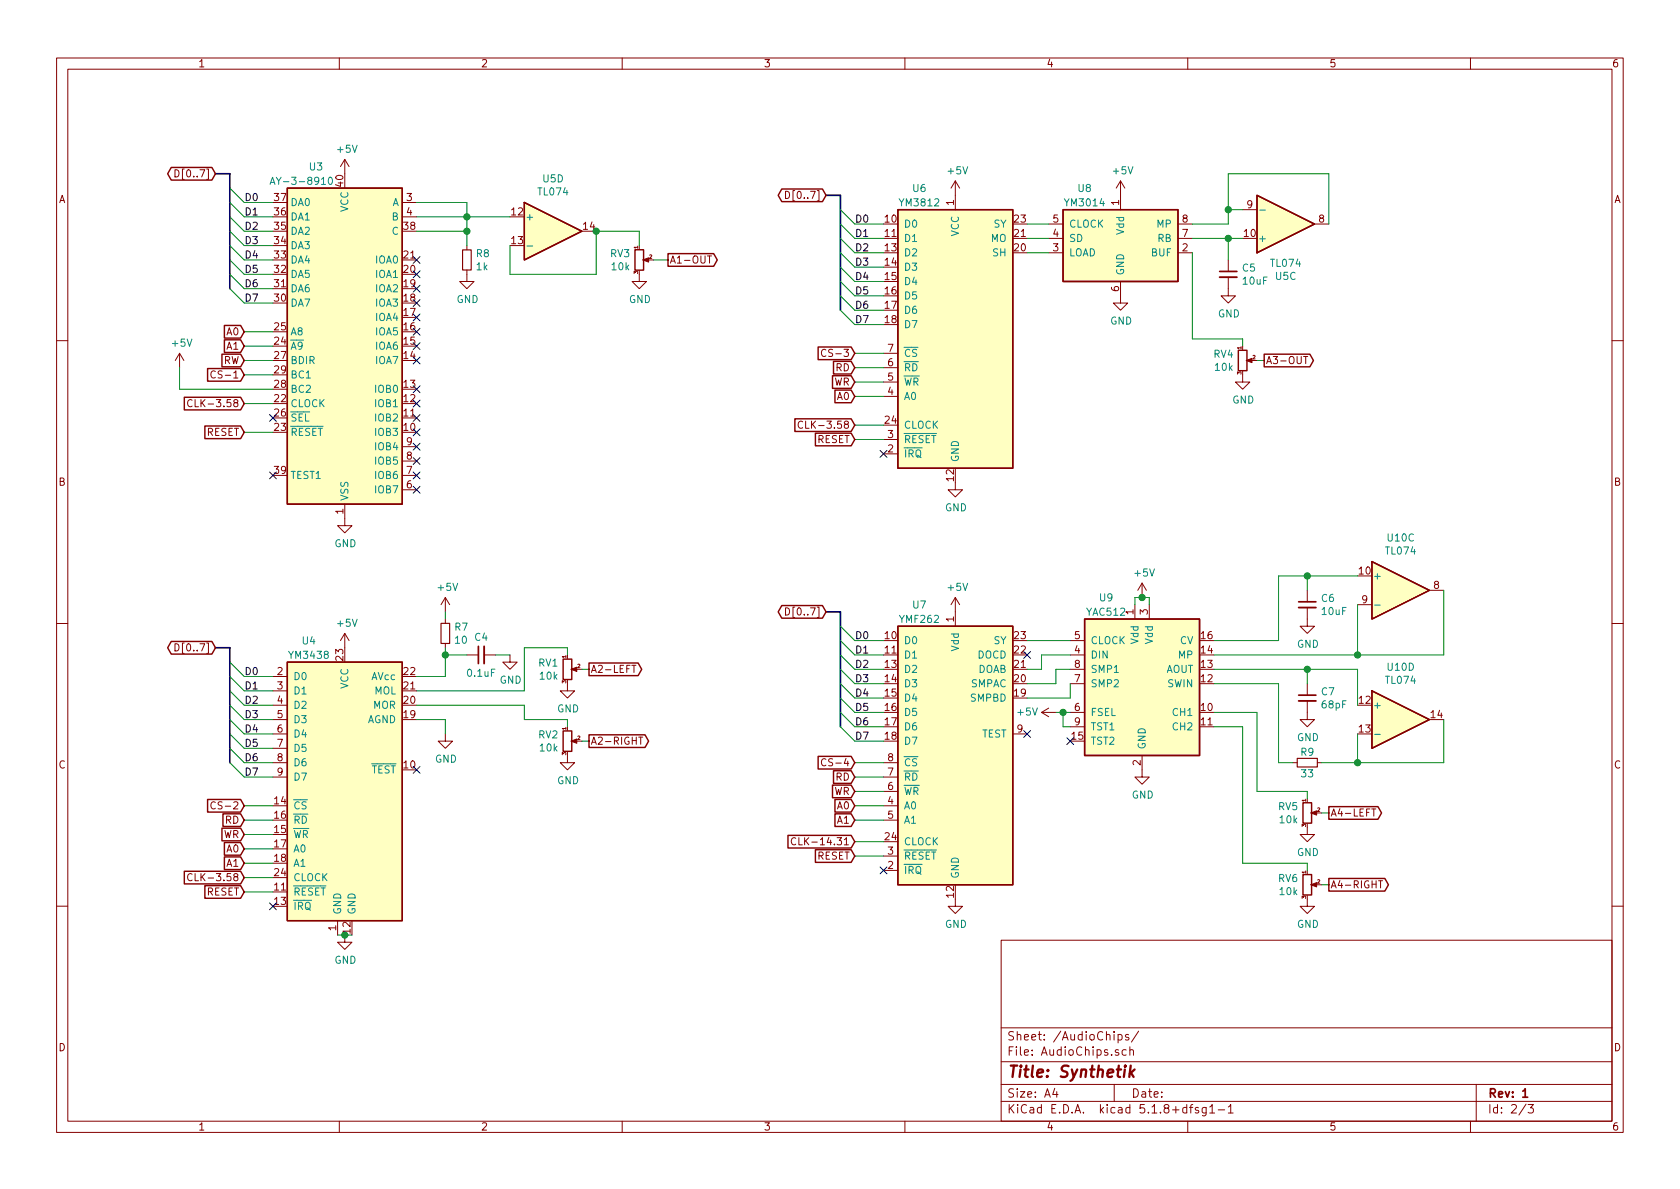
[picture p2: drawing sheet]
EESchema Schematic File Version 4
EELAYER 30 0
EELAYER END
$Descr A4 11693 8268
encoding utf-8
Sheet 2 3
Title "Synthetik"
Date ""
Rev "1"
Comp ""
Comment1 ""
Comment2 ""
Comment3 ""
Comment4 ""
$EndDescr
$Comp
L power:+5V #PWR010
U 1 1
P 2400 1200
AR Path="/5FB17596/5FB81AB8" Ref="#PWR010"  Part="1" 
AR Path="/604A78D6/5FB81AB8" Ref="#PWR?"  Part="1" 
F 0 "#PWR010" H 2400 1050 50  0001 C CNN
F 1 "+5V" H 2415 1373 50  0000 C CNN
F 2 "" H 2400 1200 50  0001 C CNN
F 3 "" H 2400 1200 50  0001 C CNN
	1    2400 1200
	1    0    0    -1  
$EndComp
$Comp
L power:GND #PWR011
U 1 1
P 2400 3600
AR Path="/5FB17596/5FB81ABE" Ref="#PWR011"  Part="1" 
AR Path="/604A78D6/5FB81ABE" Ref="#PWR?"  Part="1" 
F 0 "#PWR011" H 2400 3350 50  0001 C CNN
F 1 "GND" H 2405 3427 50  0000 C CNN
F 2 "" H 2400 3600 50  0001 C CNN
F 3 "" H 2400 3600 50  0001 C CNN
	1    2400 3600
	1    0    0    -1  
$EndComp
Text GLabel 1700 3000 0    50   Input ~ 0
RESET
Wire Wire Line
	1700 3000 1900 3000
Text GLabel 1700 2800 0    50   Input ~ 0
CLK-3.58
Wire Wire Line
	1700 2800 1900 2800
Text GLabel 1500 1200 0    50   BiDi ~ 0
D[0..7]
Wire Bus Line
	1500 1200 1600 1200
Entry Wire Line
	1600 2000 1700 2100
Entry Wire Line
	1600 1900 1700 2000
Entry Wire Line
	1600 1800 1700 1900
Entry Wire Line
	1600 1700 1700 1800
Entry Wire Line
	1600 1600 1700 1700
Entry Wire Line
	1600 1500 1700 1600
Entry Wire Line
	1600 1400 1700 1500
Entry Wire Line
	1600 1300 1700 1400
Wire Wire Line
	1700 1400 1900 1400
Wire Wire Line
	1900 1500 1700 1500
Wire Wire Line
	1700 1600 1900 1600
Wire Wire Line
	1900 1700 1700 1700
Wire Wire Line
	1700 1800 1900 1800
Wire Wire Line
	1900 1900 1700 1900
Wire Wire Line
	1700 2000 1900 2000
Wire Wire Line
	1900 2100 1700 2100
Text Label 1700 1400 0    50   ~ 0
D0
Text Label 1700 1500 0    50   ~ 0
D1
Text Label 1700 1600 0    50   ~ 0
D2
Text Label 1700 1700 0    50   ~ 0
D3
Text Label 1700 1800 0    50   ~ 0
D4
Text Label 1700 1900 0    50   ~ 0
D5
Text Label 1700 2000 0    50   ~ 0
D6
Text Label 1700 2100 0    50   ~ 0
D7
Text GLabel 5950 5950 0    50   Input ~ 0
RESET
Wire Wire Line
	5950 5950 6150 5950
Text GLabel 5950 5850 0    50   Input ~ 0
CLK-14.31
Wire Wire Line
	5950 5850 6150 5850
Text GLabel 5750 4250 0    50   BiDi ~ 0
D[0..7]
Wire Bus Line
	5750 4250 5850 4250
Entry Wire Line
	5850 5050 5950 5150
Entry Wire Line
	5850 4950 5950 5050
Entry Wire Line
	5850 4850 5950 4950
Entry Wire Line
	5850 4750 5950 4850
Entry Wire Line
	5850 4650 5950 4750
Entry Wire Line
	5850 4550 5950 4650
Entry Wire Line
	5850 4450 5950 4550
Entry Wire Line
	5850 4350 5950 4450
Wire Wire Line
	5950 4450 6150 4450
Wire Wire Line
	6150 4550 5950 4550
Wire Wire Line
	5950 4650 6150 4650
Wire Wire Line
	6150 4750 5950 4750
Wire Wire Line
	5950 4850 6150 4850
Wire Wire Line
	6150 4950 5950 4950
Wire Wire Line
	5950 5050 6150 5050
Wire Wire Line
	6150 5150 5950 5150
Text Label 5950 4450 0    50   ~ 0
D0
Text Label 5950 4550 0    50   ~ 0
D1
Text Label 5950 4650 0    50   ~ 0
D2
Text Label 5950 4750 0    50   ~ 0
D3
Text Label 5950 4850 0    50   ~ 0
D4
Text Label 5950 4950 0    50   ~ 0
D5
Text Label 5950 5050 0    50   ~ 0
D6
Text Label 5950 5150 0    50   ~ 0
D7
$Comp
L power:+5V #PWR023
U 1 1
P 6650 4250
AR Path="/5FB17596/5FB81B34" Ref="#PWR023"  Part="1" 
AR Path="/604A78D6/5FB81B34" Ref="#PWR?"  Part="1" 
F 0 "#PWR023" H 6650 4100 50  0001 C CNN
F 1 "+5V" H 6665 4423 50  0000 C CNN
F 2 "" H 6650 4250 50  0001 C CNN
F 3 "" H 6650 4250 50  0001 C CNN
	1    6650 4250
	1    0    0    -1  
$EndComp
$Comp
L power:+5V #PWR028
U 1 1
P 7950 4150
AR Path="/5FB17596/5FB81B3A" Ref="#PWR028"  Part="1" 
AR Path="/604A78D6/5FB81B3A" Ref="#PWR?"  Part="1" 
F 0 "#PWR028" H 7950 4000 50  0001 C CNN
F 1 "+5V" H 7965 4323 50  0000 C CNN
F 2 "" H 7950 4150 50  0001 C CNN
F 3 "" H 7950 4150 50  0001 C CNN
	1    7950 4150
	1    0    0    -1  
$EndComp
Wire Wire Line
	7950 4150 7900 4150
Wire Wire Line
	7900 4150 7900 4200
Wire Wire Line
	7950 4150 8000 4150
Connection ~ 7950 4150
$Comp
L power:GND #PWR024
U 1 1
P 6650 6250
AR Path="/5FB17596/5FB81B45" Ref="#PWR024"  Part="1" 
AR Path="/604A78D6/5FB81B45" Ref="#PWR?"  Part="1" 
F 0 "#PWR024" H 6650 6000 50  0001 C CNN
F 1 "GND" H 6655 6077 50  0000 C CNN
F 2 "" H 6650 6250 50  0001 C CNN
F 3 "" H 6650 6250 50  0001 C CNN
	1    6650 6250
	1    0    0    -1  
$EndComp
$Comp
L power:GND #PWR029
U 1 1
P 7950 5350
AR Path="/5FB17596/5FB81B4B" Ref="#PWR029"  Part="1" 
AR Path="/604A78D6/5FB81B4B" Ref="#PWR?"  Part="1" 
F 0 "#PWR029" H 7950 5100 50  0001 C CNN
F 1 "GND" H 7955 5177 50  0000 C CNN
F 2 "" H 7950 5350 50  0001 C CNN
F 3 "" H 7950 5350 50  0001 C CNN
	1    7950 5350
	1    0    0    -1  
$EndComp
Text GLabel 5950 5400 0    50   Input ~ 0
RD
Wire Wire Line
	5950 5400 6150 5400
Text GLabel 5950 5500 0    50   Input ~ 0
WR
Wire Wire Line
	5950 5500 6150 5500
Wire Wire Line
	7150 4450 7450 4450
Wire Wire Line
	7150 4650 7250 4650
Wire Wire Line
	7250 4650 7250 4550
Wire Wire Line
	7250 4550 7450 4550
Wire Wire Line
	7150 4750 7350 4750
Wire Wire Line
	7350 4750 7350 4650
Wire Wire Line
	7350 4650 7450 4650
Wire Wire Line
	7150 4850 7450 4850
Wire Wire Line
	7450 4850 7450 4750
NoConn ~ 7150 4550
Text GLabel 1700 2500 0    50   Input ~ 0
RW
Wire Wire Line
	1700 2500 1900 2500
Wire Wire Line
	1900 2700 1250 2700
Wire Wire Line
	1250 2700 1250 2550
$Comp
L power:+5V #PWR09
U 1 1
P 1250 2550
AR Path="/5FB17596/5FB81BA8" Ref="#PWR09"  Part="1" 
AR Path="/604A78D6/5FB81BA8" Ref="#PWR?"  Part="1" 
F 0 "#PWR09" H 1250 2400 50  0001 C CNN
F 1 "+5V" H 1265 2723 50  0000 C CNN
F 2 "" H 1250 2550 50  0001 C CNN
F 3 "" H 1250 2550 50  0001 C CNN
	1    1250 2550
	1    0    0    -1  
$EndComp
NoConn ~ 1900 3300
NoConn ~ 1900 2900
$Comp
L power:+5V #PWR025
U 1 1
P 7350 4950
AR Path="/5FB17596/5FB81BB6" Ref="#PWR025"  Part="1" 
AR Path="/604A78D6/5FB81BB6" Ref="#PWR?"  Part="1" 
F 0 "#PWR025" H 7350 4800 50  0001 C CNN
F 1 "+5V" V 7350 5150 50  0000 C CNN
F 2 "" H 7350 4950 50  0001 C CNN
F 3 "" H 7350 4950 50  0001 C CNN
	1    7350 4950
	0    -1   -1   0   
$EndComp
Wire Wire Line
	7450 4950 7400 4950
Wire Wire Line
	7450 5050 7400 5050
Wire Wire Line
	7400 5050 7400 4950
Connection ~ 7400 4950
Wire Wire Line
	7400 4950 7350 4950
NoConn ~ 7450 5150
NoConn ~ 7150 5100
Text GLabel 1700 2600 0    50   Input ~ 0
CS-1
Wire Wire Line
	1700 2600 1900 2600
Text GLabel 5950 5300 0    50   Input ~ 0
CS-4
Wire Wire Line
	5950 5300 6150 5300
Wire Wire Line
	8000 4150 8000 4200
Wire Wire Line
	8900 4450 8900 4000
Wire Wire Line
	8450 4550 9450 4550
Wire Wire Line
	10050 4550 10050 4100
Wire Wire Line
	9450 4200 9450 4550
Connection ~ 9450 4550
Wire Wire Line
	9450 4550 10050 4550
$Comp
L Device:C_Small C6
U 1 1
P 9100 4200
AR Path="/5FB17596/5FC0C9DD" Ref="C6"  Part="1" 
AR Path="/604A78D6/5FC0C9DD" Ref="C?"  Part="1" 
F 0 "C6" H 9192 4246 50  0000 L CNN
F 1 "10uF" H 9192 4155 50  0000 L CNN
F 2 "Capacitor_THT:CP_Radial_D4.0mm_P1.50mm" H 9100 4200 50  0001 C CNN
F 3 "~" H 9100 4200 50  0001 C CNN
	1    9100 4200
	1    0    0    -1  
$EndComp
$Comp
L power:GND #PWR032
U 1 1
P 9100 4300
AR Path="/5FB17596/5FC0E138" Ref="#PWR032"  Part="1" 
AR Path="/604A78D6/5FC0E138" Ref="#PWR?"  Part="1" 
F 0 "#PWR032" H 9100 4050 50  0001 C CNN
F 1 "GND" H 9105 4127 50  0000 C CNN
F 2 "" H 9100 4300 50  0001 C CNN
F 3 "" H 9100 4300 50  0001 C CNN
	1    9100 4300
	1    0    0    -1  
$EndComp
Wire Wire Line
	8900 4450 8450 4450
Wire Wire Line
	8900 4000 9100 4000
Wire Wire Line
	9100 4100 9100 4000
Connection ~ 9100 4000
Wire Wire Line
	9100 4000 9450 4000
Wire Wire Line
	8450 4650 9100 4650
Wire Wire Line
	9450 4650 9450 4900
Wire Wire Line
	8450 4750 8900 4750
Wire Wire Line
	8900 4750 8900 5300
Wire Wire Line
	10050 5300 10050 5000
Wire Wire Line
	9450 5100 9450 5300
Connection ~ 9450 5300
Wire Wire Line
	9450 5300 10050 5300
$Comp
L Device:C_Small C7
U 1 1
P 9100 4850
AR Path="/5FB17596/5FC4656F" Ref="C7"  Part="1" 
AR Path="/604A78D6/5FC4656F" Ref="C?"  Part="1" 
F 0 "C7" H 9192 4896 50  0000 L CNN
F 1 "68pF" H 9192 4805 50  0000 L CNN
F 2 "Capacitor_THT:C_Disc_D3.0mm_W2.0mm_P2.50mm" H 9100 4850 50  0001 C CNN
F 3 "~" H 9100 4850 50  0001 C CNN
	1    9100 4850
	1    0    0    -1  
$EndComp
$Comp
L power:GND #PWR033
U 1 1
P 9100 4950
AR Path="/5FB17596/5FC46749" Ref="#PWR033"  Part="1" 
AR Path="/604A78D6/5FC46749" Ref="#PWR?"  Part="1" 
F 0 "#PWR033" H 9100 4700 50  0001 C CNN
F 1 "GND" H 9105 4777 50  0000 C CNN
F 2 "" H 9100 4950 50  0001 C CNN
F 3 "" H 9100 4950 50  0001 C CNN
	1    9100 4950
	1    0    0    -1  
$EndComp
Wire Wire Line
	9100 4750 9100 4650
Connection ~ 9100 4650
Wire Wire Line
	9100 4650 9450 4650
Wire Wire Line
	9200 5300 9450 5300
$Comp
L Device:R_Small R9
U 1 1
P 9100 5300
AR Path="/5FB17596/5FC51BDD" Ref="R9"  Part="1" 
AR Path="/604A78D6/5FC51BDD" Ref="R?"  Part="1" 
F 0 "R9" V 9025 5300 50  0000 C CNN
F 1 "33" V 9175 5300 50  0000 C CNN
F 2 "Resistor_THT:R_Axial_DIN0207_L6.3mm_D2.5mm_P7.62mm_Horizontal" H 9100 5300 50  0001 C CNN
F 3 "~" H 9100 5300 50  0001 C CNN
	1    9100 5300
	0    1    1    0   
$EndComp
Wire Wire Line
	8900 5300 9000 5300
Wire Wire Line
	8450 4950 8750 4950
Wire Wire Line
	8750 4950 8750 5500
Wire Wire Line
	8450 5050 8650 5050
Wire Wire Line
	8650 5050 8650 6000
Wire Wire Line
	2900 1500 3250 1500
Wire Wire Line
	2900 1600 3250 1600
Wire Wire Line
	2900 1400 3250 1400
Text GLabel 4650 1800 2    50   Output ~ 0
A1-OUT
Wire Wire Line
	4150 1600 4450 1600
$Comp
L Device:R_POT_Small RV3
U 1 1
P 4450 1800
AR Path="/5FB17596/5FCC02C0" Ref="RV3"  Part="1" 
AR Path="/604A78D6/5FCC02C0" Ref="RV?"  Part="1" 
F 0 "RV3" H 4390 1846 50  0000 R CNN
F 1 "10k" H 4390 1755 50  0000 R CNN
F 2 "Potentiometer_THT:Potentiometer_Bourns_3386P_Vertical" H 4450 1800 50  0001 C CNN
F 3 "~" H 4450 1800 50  0001 C CNN
	1    4450 1800
	1    0    0    -1  
$EndComp
Wire Wire Line
	4550 1800 4650 1800
Wire Wire Line
	4450 1600 4450 1700
$Comp
L power:GND #PWR020
U 1 1
P 4450 1900
AR Path="/5FB17596/5FCEF8FD" Ref="#PWR020"  Part="1" 
AR Path="/604A78D6/5FCEF8FD" Ref="#PWR?"  Part="1" 
F 0 "#PWR020" H 4450 1650 50  0001 C CNN
F 1 "GND" H 4455 1727 50  0000 C CNN
F 2 "" H 4450 1900 50  0001 C CNN
F 3 "" H 4450 1900 50  0001 C CNN
	1    4450 1900
	1    0    0    -1  
$EndComp
Wire Wire Line
	8650 6000 9100 6000
Wire Wire Line
	8750 5500 9100 5500
Wire Wire Line
	7150 1550 7300 1550
Wire Wire Line
	7150 1750 7300 1750
Wire Wire Line
	7150 1650 7300 1650
$Comp
L power:+5V #PWR021
U 1 1
P 6650 1350
AR Path="/5FB17596/600B654E" Ref="#PWR021"  Part="1" 
AR Path="/604A78D6/600B654E" Ref="#PWR?"  Part="1" 
F 0 "#PWR021" H 6650 1200 50  0001 C CNN
F 1 "+5V" H 6665 1523 50  0000 C CNN
F 2 "" H 6650 1350 50  0001 C CNN
F 3 "" H 6650 1350 50  0001 C CNN
	1    6650 1350
	1    0    0    -1  
$EndComp
$Comp
L power:+5V #PWR026
U 1 1
P 7800 1350
AR Path="/5FB17596/600B6CB5" Ref="#PWR026"  Part="1" 
AR Path="/604A78D6/600B6CB5" Ref="#PWR?"  Part="1" 
F 0 "#PWR026" H 7800 1200 50  0001 C CNN
F 1 "+5V" H 7815 1523 50  0000 C CNN
F 2 "" H 7800 1350 50  0001 C CNN
F 3 "" H 7800 1350 50  0001 C CNN
	1    7800 1350
	1    0    0    -1  
$EndComp
$Comp
L power:GND #PWR022
U 1 1
P 6650 3350
AR Path="/5FB17596/600B73C7" Ref="#PWR022"  Part="1" 
AR Path="/604A78D6/600B73C7" Ref="#PWR?"  Part="1" 
F 0 "#PWR022" H 6650 3100 50  0001 C CNN
F 1 "GND" H 6655 3177 50  0000 C CNN
F 2 "" H 6650 3350 50  0001 C CNN
F 3 "" H 6650 3350 50  0001 C CNN
	1    6650 3350
	1    0    0    -1  
$EndComp
$Comp
L power:GND #PWR027
U 1 1
P 7800 2050
AR Path="/5FB17596/600B7AA7" Ref="#PWR027"  Part="1" 
AR Path="/604A78D6/600B7AA7" Ref="#PWR?"  Part="1" 
F 0 "#PWR027" H 7800 1800 50  0001 C CNN
F 1 "GND" H 7805 1877 50  0000 C CNN
F 2 "" H 7800 2050 50  0001 C CNN
F 3 "" H 7800 2050 50  0001 C CNN
	1    7800 2050
	1    0    0    -1  
$EndComp
Text GLabel 5750 1350 0    50   BiDi ~ 0
D[0..7]
Wire Bus Line
	5750 1350 5850 1350
Entry Wire Line
	5850 2150 5950 2250
Entry Wire Line
	5850 2050 5950 2150
Entry Wire Line
	5850 1950 5950 2050
Entry Wire Line
	5850 1850 5950 1950
Entry Wire Line
	5850 1750 5950 1850
Entry Wire Line
	5850 1650 5950 1750
Entry Wire Line
	5850 1550 5950 1650
Entry Wire Line
	5850 1450 5950 1550
Wire Wire Line
	5950 1550 6150 1550
Wire Wire Line
	6150 1650 5950 1650
Wire Wire Line
	5950 1750 6150 1750
Wire Wire Line
	6150 1850 5950 1850
Wire Wire Line
	5950 1950 6150 1950
Wire Wire Line
	6150 2050 5950 2050
Wire Wire Line
	5950 2150 6150 2150
Wire Wire Line
	6150 2250 5950 2250
Text Label 5950 1550 0    50   ~ 0
D0
Text Label 5950 1650 0    50   ~ 0
D1
Text Label 5950 1750 0    50   ~ 0
D2
Text Label 5950 1850 0    50   ~ 0
D3
Text Label 5950 1950 0    50   ~ 0
D4
Text Label 5950 2050 0    50   ~ 0
D5
Text Label 5950 2150 0    50   ~ 0
D6
Text Label 5950 2250 0    50   ~ 0
D7
Text GLabel 5950 2550 0    50   Input ~ 0
RD
Wire Wire Line
	5950 2550 6150 2550
Text GLabel 5950 2650 0    50   Input ~ 0
WR
Wire Wire Line
	5950 2650 6150 2650
Text GLabel 5950 3050 0    50   Input ~ 0
RESET
Wire Wire Line
	5950 3050 6150 3050
Text GLabel 5950 2950 0    50   Input ~ 0
CLK-3.58
Wire Wire Line
	5950 2950 6150 2950
$Comp
L Device:C_Small C5
U 1 1
P 8550 1900
AR Path="/5FB17596/6017C1F5" Ref="C5"  Part="1" 
AR Path="/604A78D6/6017C1F5" Ref="C?"  Part="1" 
F 0 "C5" H 8642 1946 50  0000 L CNN
F 1 "10uF" H 8642 1855 50  0000 L CNN
F 2 "Capacitor_THT:CP_Radial_D4.0mm_P1.50mm" H 8550 1900 50  0001 C CNN
F 3 "~" H 8550 1900 50  0001 C CNN
	1    8550 1900
	1    0    0    -1  
$EndComp
$Comp
L power:GND #PWR030
U 1 1
P 8550 2000
AR Path="/5FB17596/6017C669" Ref="#PWR030"  Part="1" 
AR Path="/604A78D6/6017C669" Ref="#PWR?"  Part="1" 
F 0 "#PWR030" H 8550 1750 50  0001 C CNN
F 1 "GND" H 8555 1827 50  0000 C CNN
F 2 "" H 8550 2000 50  0001 C CNN
F 3 "" H 8550 2000 50  0001 C CNN
	1    8550 2000
	1    0    0    -1  
$EndComp
Wire Wire Line
	8300 1550 8550 1550
Wire Wire Line
	8550 1550 8550 1450
Wire Wire Line
	8550 1200 9250 1200
Wire Wire Line
	9250 1200 9250 1550
Wire Wire Line
	8550 1800 8550 1650
Wire Wire Line
	8650 1450 8550 1450
Connection ~ 8550 1450
Wire Wire Line
	8550 1450 8550 1200
Connection ~ 8550 1650
Wire Wire Line
	8550 1650 8650 1650
Wire Wire Line
	8300 1650 8550 1650
Text GLabel 8800 2500 2    50   Output ~ 0
A3-OUT
$Comp
L Device:R_POT_Small RV4
U 1 1
P 8650 2500
AR Path="/5FB17596/60283089" Ref="RV4"  Part="1" 
AR Path="/604A78D6/60283089" Ref="RV?"  Part="1" 
F 0 "RV4" H 8590 2546 50  0000 R CNN
F 1 "10k" H 8590 2455 50  0000 R CNN
F 2 "Potentiometer_THT:Potentiometer_Bourns_3386P_Vertical" H 8650 2500 50  0001 C CNN
F 3 "~" H 8650 2500 50  0001 C CNN
	1    8650 2500
	1    0    0    -1  
$EndComp
Wire Wire Line
	8750 2500 8800 2500
Wire Wire Line
	8650 2350 8650 2400
$Comp
L power:GND #PWR031
U 1 1
P 8650 2600
AR Path="/5FB17596/60283095" Ref="#PWR031"  Part="1" 
AR Path="/604A78D6/60283095" Ref="#PWR?"  Part="1" 
F 0 "#PWR031" H 8650 2350 50  0001 C CNN
F 1 "GND" H 8655 2427 50  0000 C CNN
F 2 "" H 8650 2600 50  0001 C CNN
F 3 "" H 8650 2600 50  0001 C CNN
	1    8650 2600
	1    0    0    -1  
$EndComp
Wire Wire Line
	8300 2350 8650 2350
Wire Wire Line
	8300 1750 8300 2350
NoConn ~ 2900 1800
NoConn ~ 2900 1900
NoConn ~ 2900 2000
NoConn ~ 2900 2100
NoConn ~ 2900 2200
NoConn ~ 2900 2300
NoConn ~ 2900 2400
NoConn ~ 2900 2500
NoConn ~ 2900 2700
NoConn ~ 2900 2800
NoConn ~ 2900 2900
NoConn ~ 2900 3000
NoConn ~ 2900 3100
NoConn ~ 2900 3200
NoConn ~ 2900 3300
NoConn ~ 2900 3400
$Comp
L AudioChips:YM3014 U?
U 1 1
P 7800 1700
AR Path="/60089F38" Ref="U?"  Part="1" 
AR Path="/5FB17596/60089F38" Ref="U8"  Part="1" 
AR Path="/604A78D6/60089F38" Ref="U?"  Part="1" 
F 0 "U8" H 7550 2100 50  0000 C CNN
F 1 "YM3014" H 7550 2000 50  0000 C CNN
F 2 "Package_DIP:DIP-8_W7.62mm_Socket_LongPads" H 7550 2000 50  0001 C CNN
F 3 "" H 7550 2000 50  0001 C CNN
	1    7800 1700
	1    0    0    -1  
$EndComp
$Comp
L AudioChips:YM3812 U6
U 1 1
P 6650 2300
AR Path="/5FB17596/600865E3" Ref="U6"  Part="1" 
AR Path="/604A78D6/600865E3" Ref="U?"  Part="1" 
F 0 "U6" H 6400 3300 50  0000 C CNN
F 1 "YM3812" H 6400 3200 50  0000 C CNN
F 2 "Package_DIP:DIP-24_W15.24mm_Socket_LongPads" H 6400 3200 50  0001 C CNN
F 3 "" H 6400 3200 50  0001 C CNN
	1    6650 2300
	1    0    0    -1  
$EndComp
$Comp
L Amplifier_Operational:TL074 U10
U 3 1
P 9750 4100
AR Path="/5FB17596/5FB81BC9" Ref="U10"  Part="3" 
AR Path="/604A78D6/5FB81BC9" Ref="U?"  Part="1" 
F 0 "U10" H 9750 4467 50  0000 C CNN
F 1 "TL074" H 9750 4376 50  0000 C CNN
F 2 "Package_SO:SOIC-14_3.9x8.7mm_P1.27mm" H 9700 4200 50  0001 C CNN
F 3 "http://www.ti.com/lit/ds/symlink/tl071.pdf" H 9800 4300 50  0001 C CNN
	3    9750 4100
	1    0    0    -1  
$EndComp
$Comp
L AudioChips:YMF262 U7
U 1 1
P 6650 5200
AR Path="/5FB17596/5FB81B94" Ref="U7"  Part="1" 
AR Path="/604A78D6/5FB81B94" Ref="U?"  Part="1" 
F 0 "U7" H 6400 6200 50  0000 C CNN
F 1 "YMF262" H 6400 6100 50  0000 C CNN
F 2 "Package_SO:SOP-24_7.5x15.4mm_P1.27mm" H 6350 6100 50  0001 C CNN
F 3 "" H 6350 6100 50  0001 C CNN
	1    6650 5200
	1    0    0    -1  
$EndComp
$Comp
L AudioChips:YAC512 U9
U 1 1
P 7950 4750
AR Path="/5FB17596/5FB81AE8" Ref="U9"  Part="1" 
AR Path="/604A78D6/5FB81AE8" Ref="U?"  Part="1" 
F 0 "U9" H 7700 5350 50  0000 C CNN
F 1 "YAC512" H 7700 5250 50  0000 C CNN
F 2 "Package_SO:SOP-16_4.55x10.3mm_P1.27mm" H 7950 5000 50  0001 C CNN
F 3 "" H 7950 5000 50  0001 C CNN
	1    7950 4750
	1    0    0    -1  
$EndComp
$Comp
L Audio:YM2149 U3
U 1 1
P 2400 2400
AR Path="/5FB17596/5FB81AB2" Ref="U3"  Part="1" 
AR Path="/604A78D6/5FB81AB2" Ref="U?"  Part="1" 
F 0 "U3" H 2200 3650 50  0000 C CNN
F 1 "AY-3-8910" H 2100 3550 50  0000 C CNN
F 2 "Package_DIP:DIP-40_W15.24mm_Socket_LongPads" H 3050 1000 50  0001 C CNN
F 3 "" H 2400 2400 50  0001 C CNN
	1    2400 2400
	1    0    0    -1  
$EndComp
$Comp
L Amplifier_Operational:TL074 U5
U 3 1
P 8950 1550
AR Path="/5FB17596/601143BA" Ref="U5"  Part="3" 
AR Path="/604A78D6/601143BA" Ref="U?"  Part="1" 
F 0 "U5" H 8950 1917 50  0000 C CNN
F 1 "TL074" H 8950 1826 50  0000 C CNN
F 2 "Package_DIP:DIP-14_W7.62mm_Socket_LongPads" H 8900 1650 50  0001 C CNN
F 3 "http://www.ti.com/lit/ds/symlink/tl071.pdf" H 9000 1750 50  0001 C CNN
	3    8950 1550
	1    0    0    1   
$EndComp
$Comp
L Amplifier_Operational:TL074 U10
U 4 1
P 9750 5000
AR Path="/5FB17596/5FBF5358" Ref="U10"  Part="4" 
AR Path="/604A78D6/5FBF5358" Ref="U?"  Part="2" 
F 0 "U10" H 9750 5367 50  0000 C CNN
F 1 "TL074" H 9750 5276 50  0000 C CNN
F 2 "Package_SO:SOIC-14_3.9x8.7mm_P1.27mm" H 9700 5100 50  0001 C CNN
F 3 "http://www.ti.com/lit/ds/symlink/tl071.pdf" H 9800 5200 50  0001 C CNN
	4    9750 5000
	1    0    0    -1  
$EndComp
$Comp
L AudioChips:YM3438 U4
U 1 1
P 2400 5450
AR Path="/5FB17596/5FB81AE2" Ref="U4"  Part="1" 
AR Path="/604A78D6/5FB81AE2" Ref="U?"  Part="1" 
F 0 "U4" H 2150 6450 50  0000 C CNN
F 1 "YM3438" H 2150 6350 50  0000 C CNN
F 2 "Package_DIP:DIP-24_W15.24mm_Socket_LongPads" H 2150 6350 50  0001 C CNN
F 3 "" H 2150 6350 50  0001 C CNN
	1    2400 5450
	1    0    0    -1  
$EndComp
Wire Wire Line
	3650 4900 3650 5000
Wire Wire Line
	2900 4900 3650 4900
Wire Wire Line
	3650 4800 3650 4500
Wire Wire Line
	2900 4800 3650 4800
Wire Wire Line
	1700 5600 1900 5600
Text GLabel 1700 5600 0    50   Input ~ 0
CS-2
Wire Wire Line
	3100 5000 3100 5100
Wire Wire Line
	2900 5000 3100 5000
$Comp
L power:GND #PWR015
U 1 1
P 3100 5100
AR Path="/5FB17596/5FB81B6D" Ref="#PWR015"  Part="1" 
AR Path="/604A78D6/5FB81B6D" Ref="#PWR?"  Part="1" 
F 0 "#PWR015" H 3100 4850 50  0001 C CNN
F 1 "GND" H 3105 4927 50  0000 C CNN
F 2 "" H 3100 5100 50  0001 C CNN
F 3 "" H 3100 5100 50  0001 C CNN
	1    3100 5100
	1    0    0    -1  
$EndComp
Wire Wire Line
	3100 4250 3100 4300
$Comp
L power:+5V #PWR014
U 1 1
P 3100 4250
AR Path="/5FB17596/5FB81B66" Ref="#PWR014"  Part="1" 
AR Path="/604A78D6/5FB81B66" Ref="#PWR?"  Part="1" 
F 0 "#PWR014" H 3100 4100 50  0001 C CNN
F 1 "+5V" H 3115 4423 50  0000 C CNN
F 2 "" H 3100 4250 50  0001 C CNN
F 3 "" H 3100 4250 50  0001 C CNN
	1    3100 4250
	1    0    0    -1  
$EndComp
Wire Wire Line
	2900 4700 3100 4700
$Comp
L Device:R_Small R7
U 1 1
P 3100 4400
AR Path="/5FB17596/5FB81B5E" Ref="R7"  Part="1" 
AR Path="/604A78D6/5FB81B5E" Ref="R?"  Part="1" 
F 0 "R7" H 3159 4446 50  0000 L CNN
F 1 "10" H 3159 4355 50  0000 L CNN
F 2 "Resistor_THT:R_Axial_DIN0207_L6.3mm_D2.5mm_P7.62mm_Horizontal" H 3100 4400 50  0001 C CNN
F 3 "~" H 3100 4400 50  0001 C CNN
	1    3100 4400
	1    0    0    -1  
$EndComp
Wire Wire Line
	2400 6500 2450 6500
Connection ~ 2400 6500
Wire Wire Line
	2350 6500 2400 6500
$Comp
L power:GND #PWR013
U 1 1
P 2400 6500
AR Path="/5FB17596/5FB81B51" Ref="#PWR013"  Part="1" 
AR Path="/604A78D6/5FB81B51" Ref="#PWR?"  Part="1" 
F 0 "#PWR013" H 2400 6250 50  0001 C CNN
F 1 "GND" H 2405 6327 50  0000 C CNN
F 2 "" H 2400 6500 50  0001 C CNN
F 3 "" H 2400 6500 50  0001 C CNN
	1    2400 6500
	1    0    0    -1  
$EndComp
$Comp
L power:+5V #PWR012
U 1 1
P 2400 4500
AR Path="/5FB17596/5FB81B2E" Ref="#PWR012"  Part="1" 
AR Path="/604A78D6/5FB81B2E" Ref="#PWR?"  Part="1" 
F 0 "#PWR012" H 2400 4350 50  0001 C CNN
F 1 "+5V" H 2415 4673 50  0000 C CNN
F 2 "" H 2400 4500 50  0001 C CNN
F 3 "" H 2400 4500 50  0001 C CNN
	1    2400 4500
	1    0    0    -1  
$EndComp
Wire Wire Line
	1700 5800 1900 5800
Text GLabel 1700 5800 0    50   Input ~ 0
WR
Wire Wire Line
	1700 5700 1900 5700
Text GLabel 1700 5700 0    50   Input ~ 0
RD
Wire Wire Line
	1700 6100 1900 6100
Text GLabel 1700 6100 0    50   Input ~ 0
CLK-3.58
Wire Wire Line
	1700 6200 1900 6200
Text GLabel 1700 6200 0    50   Input ~ 0
RESET
Text Label 1700 5400 0    50   ~ 0
D7
Text Label 1700 5300 0    50   ~ 0
D6
Text Label 1700 5200 0    50   ~ 0
D5
Text Label 1700 5100 0    50   ~ 0
D4
Text Label 1700 5000 0    50   ~ 0
D3
Text Label 1700 4900 0    50   ~ 0
D2
Text Label 1700 4800 0    50   ~ 0
D1
Text Label 1700 4700 0    50   ~ 0
D0
Wire Wire Line
	1900 5400 1700 5400
Wire Wire Line
	1700 5300 1900 5300
Wire Wire Line
	1900 5200 1700 5200
Wire Wire Line
	1700 5100 1900 5100
Wire Wire Line
	1900 5000 1700 5000
Wire Wire Line
	1700 4900 1900 4900
Wire Wire Line
	1900 4800 1700 4800
Wire Wire Line
	1700 4700 1900 4700
Entry Wire Line
	1600 4600 1700 4700
Entry Wire Line
	1600 4700 1700 4800
Entry Wire Line
	1600 4800 1700 4900
Entry Wire Line
	1600 4900 1700 5000
Entry Wire Line
	1600 5000 1700 5100
Entry Wire Line
	1600 5100 1700 5200
Entry Wire Line
	1600 5200 1700 5300
Entry Wire Line
	1600 5300 1700 5400
Wire Bus Line
	1500 4500 1600 4500
Text GLabel 1500 4500 0    50   BiDi ~ 0
D[0..7]
Text GLabel 5950 2450 0    50   Input ~ 0
CS-3
Wire Wire Line
	5950 2450 6150 2450
Text GLabel 1700 5900 0    50   Input ~ 0
A0
Text GLabel 1700 6000 0    50   Input ~ 0
A1
Wire Wire Line
	1900 5900 1700 5900
Wire Wire Line
	1700 6000 1900 6000
Text GLabel 1700 2300 0    50   Input ~ 0
A0
Text GLabel 1700 2400 0    50   Input ~ 0
A1
Wire Wire Line
	1900 2300 1700 2300
Wire Wire Line
	1700 2400 1900 2400
Text GLabel 5950 5600 0    50   Input ~ 0
A0
Text GLabel 5950 5700 0    50   Input ~ 0
A1
Wire Wire Line
	6150 5600 5950 5600
Wire Wire Line
	5950 5700 6150 5700
Text GLabel 5950 2750 0    50   Input ~ 0
A0
Wire Wire Line
	6150 2750 5950 2750
NoConn ~ 6150 6050
NoConn ~ 6150 3150
NoConn ~ 1900 6300
NoConn ~ 2900 5350
Wire Wire Line
	9100 5500 9100 5550
Wire Wire Line
	9100 6000 9100 6050
$Comp
L power:GND #PWR035
U 1 1
P 9100 6250
AR Path="/5FB17596/5FE79A6B" Ref="#PWR035"  Part="1" 
AR Path="/604A78D6/5FE79A6B" Ref="#PWR?"  Part="1" 
F 0 "#PWR035" H 9100 6000 50  0001 C CNN
F 1 "GND" H 9105 6077 50  0000 C CNN
F 2 "" H 9100 6250 50  0001 C CNN
F 3 "" H 9100 6250 50  0001 C CNN
	1    9100 6250
	1    0    0    -1  
$EndComp
$Comp
L Device:R_POT_Small RV6
U 1 1
P 9100 6150
AR Path="/5FB17596/5FE79A5F" Ref="RV6"  Part="1" 
AR Path="/604A78D6/5FE79A5F" Ref="RV?"  Part="1" 
F 0 "RV6" H 9040 6196 50  0000 R CNN
F 1 "10k" H 9040 6105 50  0000 R CNN
F 2 "Potentiometer_THT:Potentiometer_Bourns_3386P_Vertical" H 9100 6150 50  0001 C CNN
F 3 "~" H 9100 6150 50  0001 C CNN
	1    9100 6150
	1    0    0    -1  
$EndComp
$Comp
L power:GND #PWR034
U 1 1
P 9100 5750
AR Path="/5FB17596/5FE79A81" Ref="#PWR034"  Part="1" 
AR Path="/604A78D6/5FE79A81" Ref="#PWR?"  Part="1" 
F 0 "#PWR034" H 9100 5500 50  0001 C CNN
F 1 "GND" H 9105 5577 50  0000 C CNN
F 2 "" H 9100 5750 50  0001 C CNN
F 3 "" H 9100 5750 50  0001 C CNN
	1    9100 5750
	1    0    0    -1  
$EndComp
$Comp
L Device:R_POT_Small RV5
U 1 1
P 9100 5650
AR Path="/5FB17596/5FE79A75" Ref="RV5"  Part="1" 
AR Path="/604A78D6/5FE79A75" Ref="RV?"  Part="1" 
F 0 "RV5" H 9040 5696 50  0000 R CNN
F 1 "10k" H 9040 5605 50  0000 R CNN
F 2 "Potentiometer_THT:Potentiometer_Bourns_3386P_Vertical" H 9100 5650 50  0001 C CNN
F 3 "~" H 9100 5650 50  0001 C CNN
	1    9100 5650
	1    0    0    -1  
$EndComp
Wire Wire Line
	9200 5650 9250 5650
Wire Wire Line
	9200 6150 9250 6150
Text GLabel 9250 6150 2    50   Output ~ 0
A4-RIGHT
Text GLabel 9250 5650 2    50   Output ~ 0
A4-LEFT
$Comp
L power:GND #PWR016
U 1 1
P 3250 1900
AR Path="/5FB17596/5FEB8399" Ref="#PWR016"  Part="1" 
AR Path="/604A78D6/5FEB8399" Ref="#PWR?"  Part="1" 
F 0 "#PWR016" H 3250 1650 50  0001 C CNN
F 1 "GND" H 3255 1727 50  0000 C CNN
F 2 "" H 3250 1900 50  0001 C CNN
F 3 "" H 3250 1900 50  0001 C CNN
	1    3250 1900
	1    0    0    -1  
$EndComp
$Comp
L Amplifier_Operational:TL074 U5
U 4 1
P 3850 1600
AR Path="/5FB17596/5FBC2B07" Ref="U5"  Part="4" 
AR Path="/604A78D6/5FBC2B07" Ref="U?"  Part="1" 
F 0 "U5" H 3850 1967 50  0000 C CNN
F 1 "TL074" H 3850 1876 50  0000 C CNN
F 2 "Package_DIP:DIP-14_W7.62mm_Socket_LongPads" H 3800 1700 50  0001 C CNN
F 3 "http://www.ti.com/lit/ds/symlink/tl071.pdf" H 3900 1800 50  0001 C CNN
	4    3850 1600
	1    0    0    -1  
$EndComp
Wire Wire Line
	3550 1700 3550 1900
Wire Wire Line
	3550 1900 4150 1900
Wire Wire Line
	4150 1900 4150 1600
Connection ~ 4150 1600
Wire Wire Line
	4050 4650 4100 4650
Wire Wire Line
	4050 5150 4100 5150
Text GLabel 4100 5150 2    50   Output ~ 0
A2-RIGHT
Text GLabel 4100 4650 2    50   Output ~ 0
A2-LEFT
$Comp
L Device:R_POT_Small RV1
U 1 1
P 3950 4650
AR Path="/5FB17596/5FE48E70" Ref="RV1"  Part="1" 
AR Path="/604A78D6/5FE48E70" Ref="RV?"  Part="1" 
F 0 "RV1" H 3890 4696 50  0000 R CNN
F 1 "10k" H 3890 4605 50  0000 R CNN
F 2 "Potentiometer_THT:Potentiometer_Bourns_3386P_Vertical" H 3950 4650 50  0001 C CNN
F 3 "~" H 3950 4650 50  0001 C CNN
	1    3950 4650
	1    0    0    -1  
$EndComp
$Comp
L power:GND #PWR018
U 1 1
P 3950 4750
AR Path="/5FB17596/5FE48E7C" Ref="#PWR018"  Part="1" 
AR Path="/604A78D6/5FE48E7C" Ref="#PWR?"  Part="1" 
F 0 "#PWR018" H 3950 4500 50  0001 C CNN
F 1 "GND" H 3955 4577 50  0000 C CNN
F 2 "" H 3950 4750 50  0001 C CNN
F 3 "" H 3950 4750 50  0001 C CNN
	1    3950 4750
	1    0    0    -1  
$EndComp
$Comp
L power:GND #PWR019
U 1 1
P 3950 5250
AR Path="/5FB17596/5FDD0841" Ref="#PWR019"  Part="1" 
AR Path="/604A78D6/5FDD0841" Ref="#PWR?"  Part="1" 
F 0 "#PWR019" H 3950 5000 50  0001 C CNN
F 1 "GND" H 3955 5077 50  0000 C CNN
F 2 "" H 3950 5250 50  0001 C CNN
F 3 "" H 3950 5250 50  0001 C CNN
	1    3950 5250
	1    0    0    -1  
$EndComp
$Comp
L Device:R_POT_Small RV2
U 1 1
P 3950 5150
AR Path="/5FB17596/5FDD0835" Ref="RV2"  Part="1" 
AR Path="/604A78D6/5FDD0835" Ref="RV?"  Part="1" 
F 0 "RV2" H 3890 5196 50  0000 R CNN
F 1 "10k" H 3890 5105 50  0000 R CNN
F 2 "Potentiometer_THT:Potentiometer_Bourns_3386P_Vertical" H 3950 5150 50  0001 C CNN
F 3 "~" H 3950 5150 50  0001 C CNN
	1    3950 5150
	1    0    0    -1  
$EndComp
Wire Wire Line
	3950 4500 3950 4550
Wire Wire Line
	3950 5000 3950 5050
Wire Wire Line
	3650 4500 3950 4500
Wire Wire Line
	3650 5000 3950 5000
$Comp
L power:GND #PWR017
U 1 1
P 3550 4550
AR Path="/5FB17596/5FF8DECD" Ref="#PWR017"  Part="1" 
AR Path="/604A78D6/5FF8DECD" Ref="#PWR?"  Part="1" 
F 0 "#PWR017" H 3550 4300 50  0001 C CNN
F 1 "GND" H 3555 4377 50  0000 C CNN
F 2 "" H 3550 4550 50  0001 C CNN
F 3 "" H 3550 4550 50  0001 C CNN
	1    3550 4550
	1    0    0    -1  
$EndComp
Wire Wire Line
	3550 4550 3450 4550
Wire Wire Line
	3250 4550 3100 4550
Wire Wire Line
	3100 4500 3100 4550
Connection ~ 3100 4550
Wire Wire Line
	3100 4550 3100 4700
$Comp
L Device:R_Small R8
U 1 1
P 3250 1800
AR Path="/5FB17596/60048D34" Ref="R8"  Part="1" 
AR Path="/604A78D6/60048D34" Ref="R?"  Part="1" 
F 0 "R8" H 3309 1846 50  0000 L CNN
F 1 "1k" H 3309 1755 50  0000 L CNN
F 2 "Resistor_THT:R_Axial_DIN0207_L6.3mm_D2.5mm_P7.62mm_Horizontal" H 3250 1800 50  0001 C CNN
F 3 "~" H 3250 1800 50  0001 C CNN
	1    3250 1800
	1    0    0    -1  
$EndComp
Wire Wire Line
	3250 1400 3250 1500
Connection ~ 3250 1500
Wire Wire Line
	3250 1500 3250 1600
Wire Wire Line
	3250 1500 3550 1500
Wire Wire Line
	3250 1600 3250 1700
Connection ~ 3250 1600
$Comp
L Device:C_Small C4
U 1 1
P 3350 4550
AR Path="/5FB17596/5FF76671" Ref="C4"  Part="1" 
AR Path="/604A78D6/5FF76671" Ref="C?"  Part="1" 
AR Path="/604AEF91/5FF76671" Ref="C?"  Part="1" 
F 0 "C4" V 3225 4550 50  0000 C CNN
F 1 "0.1uF" V 3475 4550 50  0000 C CNN
F 2 "Capacitor_THT:C_Disc_D3.0mm_W2.0mm_P2.50mm" H 3350 4550 50  0001 C CNN
F 3 "~" H 3350 4550 50  0001 C CNN
	1    3350 4550
	0    -1   1    0   
$EndComp
Wire Bus Line
	1600 4500 1600 5300
Wire Bus Line
	5850 1350 5850 2150
Wire Bus Line
	5850 4250 5850 5050
Wire Bus Line
	1600 1200 1600 2000
$EndSCHEMATC
